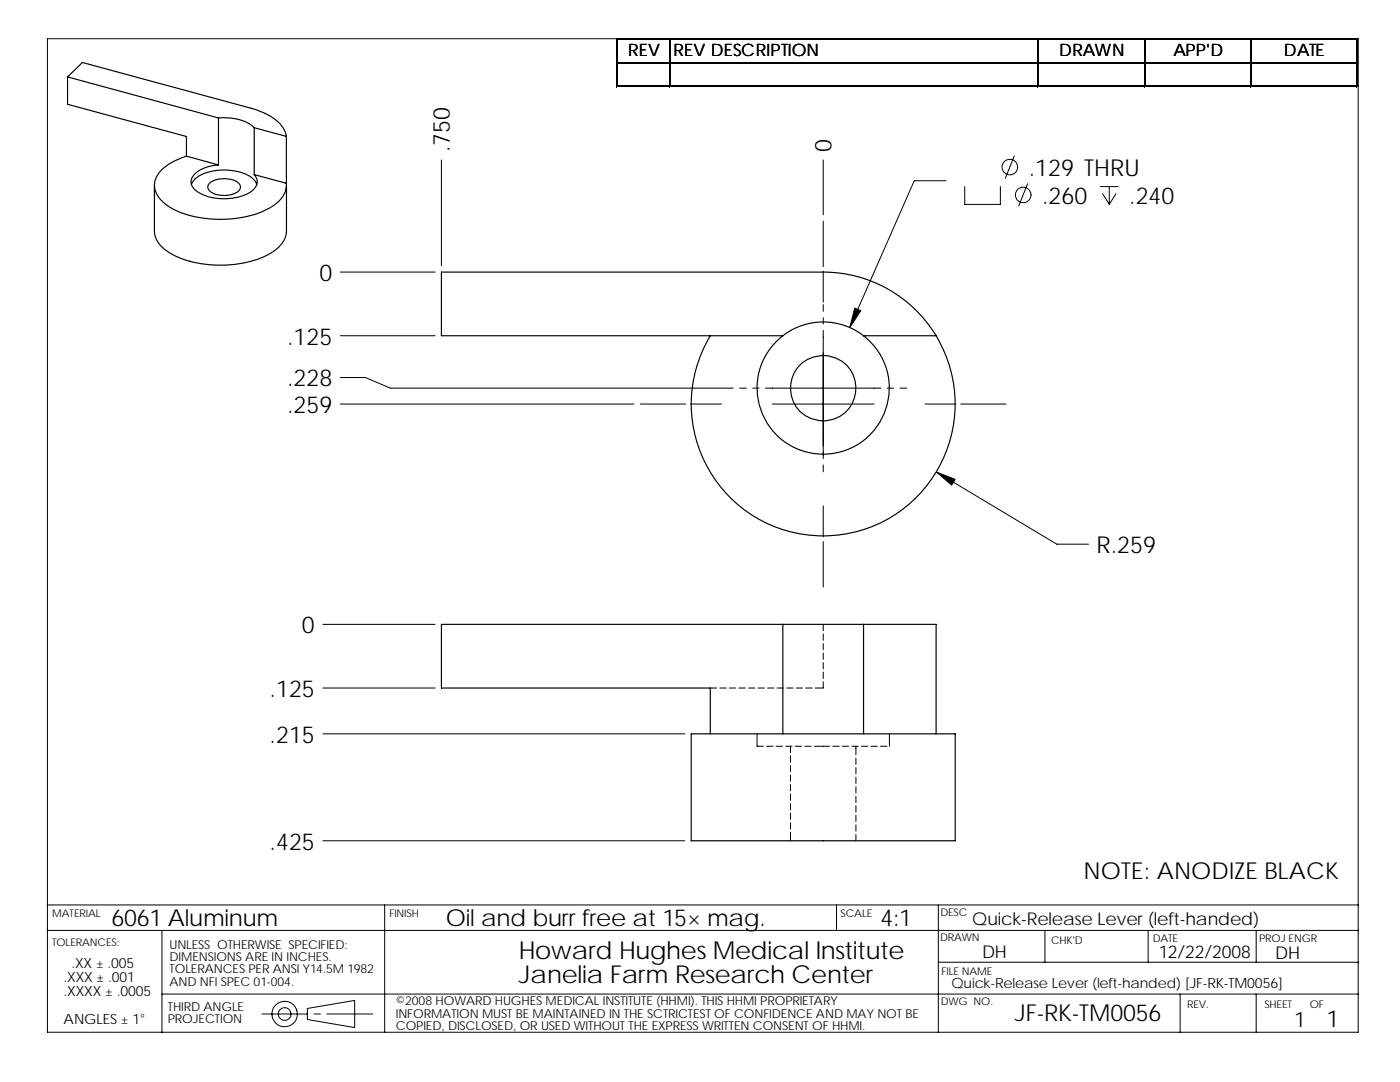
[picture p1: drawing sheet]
<svg xmlns="http://www.w3.org/2000/svg" width="279mm" height="216mm" viewBox="0 0 279 216" stroke-linecap="round" stroke-linejoin="round" font-family="sans-serif">
<g fill="none" stroke="#000" stroke-width=".2">
<path d="M9.5 7.7h261.6v198.3h-261.6zM123 7.7v9.7M123.3 7.7h147.7M123.3 12.4h147.7M123.3 17.1h147.7M133.6 7.9v9.5M207.1 7.9v9.5M228.3 7.9v9.5M249.6 7.9v9.5M270.8 7.9v9.5M88.1 31.9v21.1M164.3 31.9v11"/>
<path d="M188.8 36.1h-6.3l-12.9 29.3M192.5 37.2v3.6h7.1v-3.6M202.4 31.1l-1.8 4.5M205.1 36.7l-1.8 4.4M219.6 37.2h3.6M220 38.7l1.4 2.1M221.4 37.2v3.6M222.7 38.7l-1.3 2.1M67.9 54.3h18.9M164.3 44.1v9.1M164.3 54.1v6.2M67.9 75.3h5l5 2.1h68.4"/>
<path d="M67.9 67h18.9M147.6 77.4h1.3M150.2 77.4h1.3M152.8 77.4h23M164.3 60.8v1.3M164.3 63.4v1.3M164.3 65.9v25.6M177.1 77.4h1.3M179.6 77.4h1.4M67.9 80.6h58.6M127.8 80.6h9M137.8 80.6h6.2"/>
<path d="M154.1 80.6h20.4M164.3 92.8v1.3M184.6 80.6h6.2M186.9 94.2l24 14.4h6.4M191.7 80.6h9.1M164.3 108.1v9M164.3 100.9v6.2M64.4 137.3h22.4M64.4 124.6h22.4M141.8 137.3h1.2M143.7 137.3h1.2M145.6 137.3h1.2"/>
<path d="M147.5 137.3h1.2M149.4 137.3h1.2M151.3 137.3h1.2M153.2 137.3h1.3M155.1 137.3h1.3M157 137.3h1.3M158.9 137.3h1.3M160.8 137.3h1.3M164.3 136v1.3h-1.6M164.3 124.6v1.3M164.3 126.5v1.3M164.3 128.4v1.3"/>
<path d="M164.3 130.3v1.3M164.3 132.2v1.3M164.3 134.1v1.3M64.4 146.4h72.3M151.1 146.4v2.5h1.3M153 148.9h1.3M154.9 148.9h1.3M156.8 148.9h1.3M157.8 148.9v1.3M157.8 150.8v1.3M157.8 152.7v1.3M157.8 154.6v1.3"/>
<path d="M157.8 156.5v1.3M157.8 158.4v1.3M158.7 148.9h1.3M160.6 148.9h1.3M162.5 148.9h3.1M166.2 148.9h1.3M168.1 148.9h1.3M170 148.9h1.3M170.8 148.9v1.7M170.8 151.3v1.2M170.8 153.2v1.2M170.8 155.1v1.2"/>
<path d="M170.8 157v1.2M170.8 158.9v1.2M171.9 148.9h1.3M173.8 148.9h1.3M175.7 148.9h1.3M177.5 146.4v2.5M64.4 167.8h72.3M157.8 166.1v1.7M157.8 160.3v1.3M157.8 162.2v1.3M157.8 164.1v1.3M170.8 160.8v1.3"/>
<path d="M170.8 162.7v1.3M170.8 164.6v1.3M170.8 166.5v1.3M9.5 185.7h261.6M9.5 180.6h261.6M32.3 185.7v20.3M32.3 198.4h238.8M76.8 180.6v25.4M166.9 180.6v5.1M187.3 180.6v25.4M187.3 192h83.8M208.5 185.7v6.3"/>
<path d="M229.1 185.7v6.3M235.5 198.4v7.6M250.7 185.7v6.3M250.7 198.4v7.6M52.3 202.3h9.1M61.3 201.2l9.5-1.6v5.4l-9.5-1.6zM62.7 202.3h1.2M65.2 202.3h9.2"/>
<circle cx="201.5" cy="33.3" r="1.56"/>
<circle cx="204.2" cy="38.9" r="1.56"/>
<circle cx="56.8" cy="202.3" r="2.54"/>
<circle cx="56.8" cy="202.3" r="1.27"/>
</g>
<g fill="none" stroke="#000" stroke-width=".23">
<path d="M13.5 15.3l2.9-2.8 33.7 9.1a11.2 11.2 0 0 1 6.4 3.9l.6 1.7M13.5 15.3v5.5l23.7 6.4v4M13.5 15.3l30.1 8.2M30.8 37v9.1a5.7 5.7 0 0 0 3.4 4.6 22.2 22.2 0 0 0 20-.3 5.5 5.5 0 0 0 3-4.3v-9.1M37.2 31.2a11 11 0 0 0-5.7 3.7 3.9 3.9 0 0 0 .7 5.1 16.3 16.3 0 0 0 10.8 3.7 18.8 18.8 0 0 0 12.3-3.2 4.7 4.7 0 0 0 1.8-3.9M37.2 31.2l6.4 1.7M38.2 36.8a5.4 5.4 0 0 1 4.3-2.7 10.4 10.4 0 0 1 7.9 1.4l.5 .6 .3 .7M42 36.4a5.2 5.2 0 0 1 5.7 .2 1.13 1.13 0 0 1-.7 1.9 5.2 5.2 0 0 1-5.2-.4l-.3-.8 .1-.5zM43.6 32.9a6.6 6.6 0 0 0-5.2 2.4 2.1 2.1 0 0 0 1.1 3 10.8 10.8 0 0 0 10.7-.1 2.12 2.12 0 0 0 .5-3.4M43.6 23.5a10.3 10.3 0 0 1 6.6 1.5l.5 .5M43.6 23.5v9.4M50.7 34.8l6.4 1.8"/>
<path d="M50.7 25.5v9.3M50.7 25.5l6.4 1.7M57.1 27.2v9.4M141.8 67a26.3 26.3 0 0 0 22.5 39.9 26.3 26.3 0 0 0 22.5-39.9M156.2 67a13.2 13.2 0 0 1 16.1 0M156.2 67h-68.1v-12.7h76.2a26.3 26.3 0 0 1 22.5 12.7M156.2 67a13.2 13.2 0 0 0-1.6 19.4 13.2 13.2 0 0 0 19.4 0 13.2 13.2 0 0 0-1.7-19.4M172.3 67h14.5M156.2 124.6h16.1M156.2 124.6h-68.1v12.7h53.7v9.1M156.2 124.6v21.8M172.3 124.6h14.5v21.8"/>
<path d="M172.3 124.6v21.8M137.9 146.4h52.7v21.4h-52.7z"/>
<circle cx="164.3" cy="77.4" r="6.5"/>
</g>
<g fill="#000" stroke="#000" stroke-width=".2">
<path d="M170.6 61.5l1.2 .5-2.2 3.4z" fill-rule="evenodd"/>
<path d="M186.9 94.2l3.7 1.5-.7 1.1z" fill-rule="evenodd"/>
</g>
<path d="M123.3 7.8h147.7M123.3 12.5h147.7M207.2 7.9v9.5M270.9 7.9v9.5" fill="none" stroke="#000" stroke-width=".25"/>
<path d="M123.1 7.7v9.7M123.3 17.2h147.7M133.7 7.9v9.5M228.5 7.9v9.5M249.7 7.9v9.5" fill="none" stroke="#000" stroke-width=".28"/>
<g font-size="4.9">
<text x="103.6" y="191.3">Howard Hughes Medical Institute</text>
<text x="103.6" y="196.2">Janelia Farm Research Center</text>
</g>
<g font-size="4.7">
<text x="89.8" y="30.3" transform="rotate(-90 89.8 30.3)">.750</text>
<text x="166" y="30.3" transform="rotate(-90 166 30.3)">0</text>
<text x="205.3" y="35.1">.129 THRU</text>
<text x="208" y="40.7">.260</text>
<text x="225.4" y="40.7">.240</text>
<text x="63.8" y="56">0</text>
<text x="57.3" y="68.7">.125</text>
<text x="57.3" y="77.1">.228</text>
<text x="57.3" y="82.4">.259</text>
<text x="218.8" y="110.4">R.259</text>
<text x="60.3" y="126.3">0</text>
<text x="53.8" y="139">.125</text>
<text x="53.8" y="148.2">.215</text>
<text x="53.8" y="169.5">.425</text>
<text x="216.3" y="175.3">NOTE: ANODIZE BLACK</text>
<text x="22.3" y="184.9">6061 Aluminum</text>
<text x="89" y="184.8">Oil and burr free at 15× mag.</text>
<text x="175.7" y="184.8">4:1</text>
<text x="202.5" y="203.8">JF-RK-TM0056</text>
<text x="264.7" y="204.9">1</text>
</g>
<text font-size="4.2" x="258.3" y="204.9">1</text>
<g font-size="3.5">
<text x="194" y="184.6">Quick-Release Lever (left-handed)</text>
<text x="196" y="191.2">DH</text>
<text x="231.3" y="191.2">12/22/2008</text>
<text x="254.5" y="191.3">DH</text>
</g>
<g font-size="3.4">
<text x="125.4" y="11.2">REV</text>
<text x="134.4" y="11.2">REV DESCRIPTION</text>
<text x="211.4" y="11.2">DRAWN</text>
<text x="234.2" y="11.2">APP'D</text>
<text x="256.2" y="11.2">DATE</text>
</g>
<g font-size="2.8">
<text x="12.7" y="195.9">.XXX ± .001</text>
<text x="14.3" y="193.1">.XX ± .005</text>
<text x="189.9" y="197.2">Quick-Release Lever (left-handed) [JF-RK-TM0056]</text>
<text x="12.7" y="198.7">.XXXX ± .0005</text>
<text x="12.7" y="204.4">ANGLES ± 1°</text>
</g>
<g font-size="2.5">
<text x="33.8" y="191.8">DIMENSIONS ARE IN INCHES.</text>
<text x="33.8" y="189.3">UNLESS OTHERWISE SPECIFIED:</text>
<text x="33.8" y="196.7">AND NFI SPEC 01-004.</text>
<text x="33.8" y="194.2">TOLERANCES PER ANSI Y14.5M 1982</text>
<text x="33.5" y="201.7">THIRD ANGLE</text>
<text x="79" y="200.6">©2008 HOWARD HUGHES MEDICAL INSTITUTE (HHMI). THIS HHMI PROPRIETARY</text>
<text x="79" y="203">INFORMATION MUST BE MAINTAINED IN THE SCTRICTEST OF CONFIDENCE AND MAY NOT BE</text>
<text x="33.5" y="204.2">PROJECTION</text>
<text x="79" y="205.5">COPIED, DISCLOSED, OR USED WITHOUT THE EXPRESS WRITTEN CONSENT OF HHMI.</text>
</g>
<g font-size="2.1">
<text x="10.4" y="182.9">MATERIAL</text>
<text x="77.7" y="183">FINISH</text>
<text x="167.8" y="182.9">SCALE</text>
<text x="187.7" y="182.8">DESC</text>
<text x="10.4" y="188.8">TOLERANCES:</text>
<text x="187.6" y="187.8">DRAWN</text>
<text x="209.8" y="188.3">CHK'D</text>
<text x="230" y="187.9">DATE</text>
<text x="251.3" y="187.9">PROJ ENGR</text>
<text x="187.9" y="194.5">FILE NAME</text>
<text x="187.7" y="200.6">DWG NO.</text>
<text x="236.9" y="201.2">REV.</text>
<text x="252.3" y="201.1">SHEET</text>
<text x="261.4" y="201.1">OF</text>
</g>
</svg>
